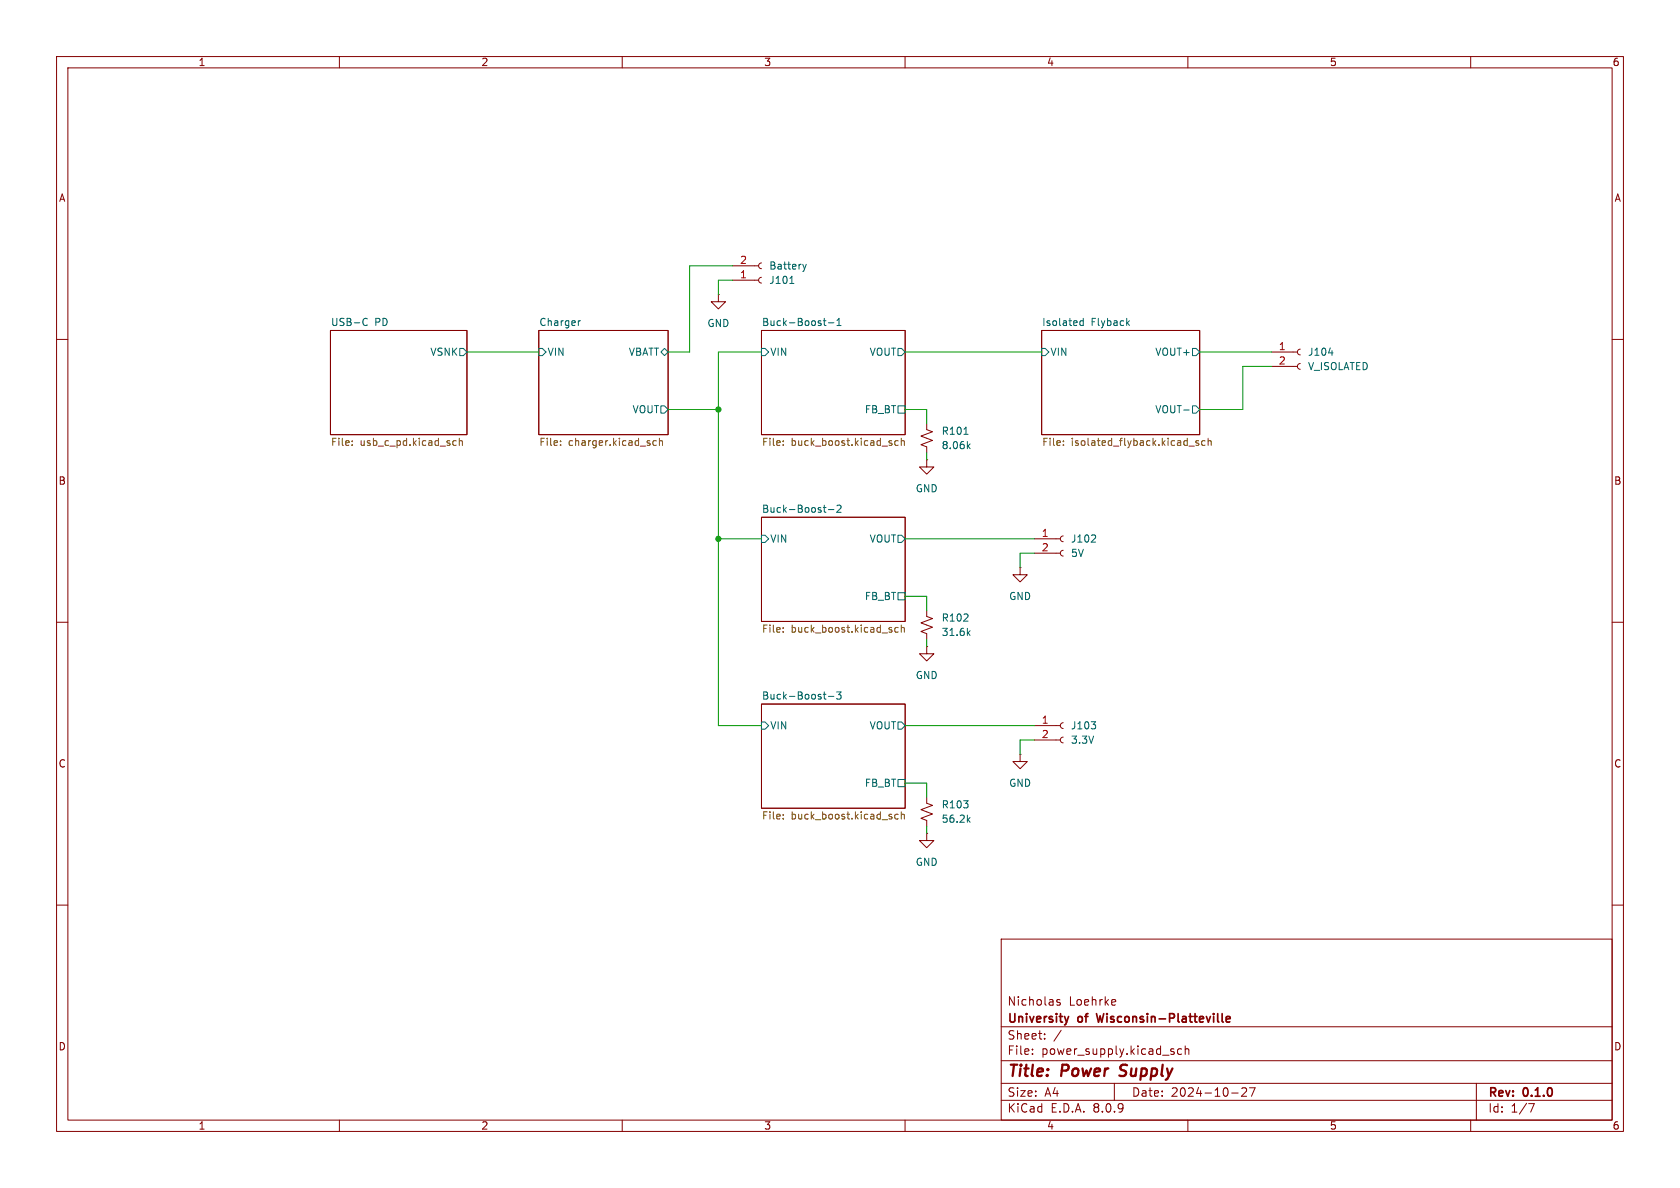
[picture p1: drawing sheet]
<svg xmlns="http://www.w3.org/2000/svg" width="297mm" height="210mm" viewBox="0 0 297 210" stroke-linecap="round" stroke-linejoin="round" font-family="sans-serif">
<g fill="none" stroke="#840000" stroke-width=".18">
<path d="M10 10h277v190h-277zM12 12h273v186h-273zM60 10v2M110 10v2M160 10v2M210 10v2M260 10v2M58.4 58.4h24.1v18.4h-24.1zM95.2 58.4h22.9v18.4h-22.9zM127 52.1v1.2h1.3l-1.3 1.3-1.3-1.3h1.3M127 52.1h.1M129.5 47h4.6"/>
<path d="M129.5 49.5h4.6M134.6 58.4h25.4v18.4h-25.4zM134.6 46.5l-.3 .1-.2 .4 .2 .3 .3 .2M134.6 49l-.3 .2-.2 .3 .2 .4 .3 .1M184.1 58.4h28v18.4h-28zM10 60h2M163.8 74.9v1l1 .4-2 .8 2 .8-2 .7 1 .4v1M224.8 64.8h4.6M224.8 62.2h4.6M229.9 64.3l-.4 .1-.1 .4 .1 .3 .4 .2M229.9 61.7l-.4 .2-.1 .3 .1 .4 .4 .1M285 60h2"/>
<path d="M134.6 91.4h25.4v18.5h-25.4zM163.8 81.3v1.3h1.3l-1.3 1.2-1.2-1.2h1.2M163.8 81.3h.1M182.9 97.8h4.6M182.9 95.3h4.6M188 97.3l-.4 .1-.1 .4 .1 .3 .4 .2M188 94.7l-.4 .2-.1 .4 .1 .3 .4 .2M10 110h2M163.8 108v1l1 .3-2 .8 2 .8-2 .7 1 .4v1M163.8 114.3v1.3h1.3l-1.3 1.2-1.2-1.2h1.2M163.8 114.3h.1M180.3 100.3v1.3h1.3l-1.3 1.3-1.2-1.3h1.2"/>
<path d="M180.3 100.3h.1M285 110h2M134.6 124.5h25.4v18.4h-25.4zM180.3 133.4v1.2h1.3l-1.3 1.3-1.2-1.3h1.2M180.3 133.4h.1M182.9 130.8h4.6M182.9 128.3h4.6M188 130.3l-.4 .2-.1 .3 .1 .4 .4 .1M188 127.8l-.4 .1-.1 .4 .1 .3 .4 .2M163.8 141v1l1 .4-2 .7 2 .8-2 .8 1 .3v1.1M163.8 147.3v1.3h1.3l-1.3 1.3-1.2-1.3h1.2M163.8 147.3h.1"/>
<path d="M10 160h2M177 166h108v32h-108zM187.4 176.8l-.4-.1-.2 .2 .1 .2 .5 .2v.3h-.6M197 176.7l.2 .4-.7 .1M197.2 177.6l-.2 .1M285 160h2M60 198v2M110 198v2M160 198v2M177 194.5h108M177 191.5h108M177 187.5h108"/>
<path d="M177 181.5h108M182.5 186.3v.1M182.5 185.5v.1M184.7 183.6v.1M184.7 182.8v.1M187.6 182.1l-1.3 2M197 191.5v3M207.4 185.9l.2 .2-.2 .3M207.4 185.4l.1 .1M208.9 185.5l-.4-.1-.3 .3v.4l.1 .2h.6M209.5 185.5l.2-.1 .4 .1 .1 .9M209.5 184.9v1.5"/>
<path d="M210 198v2M217.7 193.2h1.2M219.5 192.4l.6-.1 .2 .1 .1 .3-.9 1.1h.9M220.9 192.3h1l-.7 1.5M260 198v2M261 191.5v6.5M270.2 195.1h1l-.6 1.5"/>
</g>
<path d="M197.9 190.1l.3 .1M198.2 188.4l-.1 .2v.4" fill="none" stroke="#840000" stroke-width=".4"/>
<path d="M188.9 179.7l-.3 1M193.8 179.2l.4 1.5M216.1 180.6l.2 .1M216.8 180.2l.7-.2-.1-.2-.4-.1-.2 .2v.7h.6" fill="none" stroke="#840000" stroke-width=".3"/>
<g fill="none" stroke="#006464" stroke-width=".18">
<path d="M64.4 56.3h.3l.2 .1M64.9 57.4l-.2 .1h-.3M102.6 56.7l-.4 .2M139.6 50.1h.8M141.9 46.7l.3 .9M142.2 47.6l-.2 .3M142.5 46.7l-.3 .9M145.5 56.7h.5M145.7 56.3v1.1l.3 .1M146.5 57.1h.9M148 57.5h.7M148 56.6l.3-.3v1.2"/>
<path d="M191.5 56.8l-.4-.1-.2 .2 .1 .6h.5M191.5 56.3v1.2M199.3 57.1l.4 .4M199.7 56.7l-.5 .5M81.3 61.6h.6l.6 .6-.6 .7h-.6zM95.2 61.6h.7l.6 .6-.6 .7h-.7zM116.8 71.8h.7l.6 .6-.6 .6h-.7zM116.8 62.2l.7-.6 .6 .6-.6 .7zM134.6 61.6h.7l.6 .6-.6 .7h-.7zM158.7 61.6h.7l.6 .6-.6 .7h-.7zM158.7 71.8h1.3v1.2h-1.3zM170.4 76.8h.7"/>
<path d="M171.1 78.8l.4 .5M171.5 78.5l-.5 .5M184.1 61.6h.7l.6 .6-.6 .7h-.7zM209.3 72.5h.9M210.8 61.6h.7l.6 .6-.6 .7h-.7zM210.8 71.8h.7l.6 .6-.6 .6h-.7zM234.9 62.4h.8M134.6 94.6h.7l.6 .7-.6 .6h-.7zM145.5 89.7h.5M145.7 90.4l.3 .2M146.5 90.1h.9M148 89.4l.4-.1 .3 .4-.8 .9h.8"/>
<path d="M158.7 94.6h.7l.6 .7-.6 .6h-.7zM193.6 94.6l.1 .2-.1 .3-.7 .7h.8M158.7 104.8h1.3v1.2h-1.3zM171.1 111.9l.4 .4M171.5 111.5l-.5 .5M134.6 127.6h.7l.6 .7-.6 .6h-.7zM145.5 122.7h.5M145.8 123.5l.2 .1M146.5 123.1h.9M147.9 122.3h.8l-.4 .5 .3 .1v.6l-.2 .1-.5-.1M158.7 127.6h.7l.6 .7-.6 .6h-.7zM158.7 137.8h1.3v1.3h-1.3z"/>
<path d="M192.9 127.6h.8l-.4 .5M193.6 128.1l.1 .2-.1 .5M171.1 144.9l.4 .5M171.5 144.5l-.5 .5"/>
</g>
<g fill="none" stroke="#725600" stroke-width=".18">
<path d="M62.3 78.6v.1M62.3 78v.1M80.2 78.7h.5M80.2 78h.5M81.2 78l.2-.1 .3 .1v.7M81.2 77.5v1.2M99.1 78.6v.1M99.1 78v.1M116 78l-.3-.1-.3 .2 .1 .6h.5M116.6 78l.2-.1 .3 .1v.7M116.6 77.5v1.2M138.5 78v.1"/>
<path d="M138.5 78.6v.1M158.8 78l-.4-.1-.2 .2 .1 .6h.5M159.3 77.5v1.2M159.3 78l.2-.1 .3 .1 .1 .7M188 78.6v.1M188 78v.1M210.2 78.9h1M211.9 78l-.3-.1-.2 .2 .1 .2 .4 .1v.3h-.5M213 78l-.3-.1-.3 .2 .2 .6h.4M213.6 78l.2-.1 .3 .1v.7M213.6 77.5v1.2M138.5 111.6v.2"/>
<path d="M138.5 111v.1M158.8 111l-.4-.1-.2 .3 .1 .5h.5M159.3 111l.2-.1 .3 .1 .1 .8M159.3 110.5v1.3M138.5 144v.1M138.5 144.7v.1M158.8 144l-.4-.1-.2 .3 .1 .5h.5M159.3 143.5v1.3M159.3 144.1l.2-.2 .3 .1 .1 .8"/>
</g>
<g fill="none" stroke="#009600" stroke-width=".18">
<path d="M129.5 47h-7.6v15.2h-3.8M129.5 49.5h-2.5v2.6M82.5 62.2h12.7M118.1 72.4h8.9M134.6 62.2h-7.6v66.1h7.6M160 62.2h24.1M160 72.4h3.8v2.5M212.1 62.2h12.7M224.8 64.8h-5.1v7.6h-7.6M127 95.3h7.6M160 95.3h22.9M163.8 80v1.3"/>
<path d="M182.9 97.8h-2.6v2.5M160 105.4h3.8v2.6M163.8 113v1.3M160 138.4h3.8v2.6M160 128.3h22.9M182.9 130.8h-2.6v2.6M163.8 146.1v1.2"/>
</g>
<g fill="#009600" stroke="#009600" stroke-width=".18">
<circle cx="127" cy="72.4" r=".46"/>
<circle cx="127" cy="95.3" r=".46"/>
</g>
<g font-size="2.8" fill="#840000">
<text x="178" y="190.9">Title:</text>
<text x="187.7" y="190.9">Power</text>
<text x="198.8" y="190.9">Supply</text>
</g>
<g font-size="2.1" fill="#840000">
<text x="178" y="178">Nicholas</text>
<text x="188.9" y="178">Loehrke</text>
<text x="178" y="184">Sheet:</text>
<text x="178" y="181.2">University</text>
<text x="190.7" y="181.2">of</text>
<text x="194.6" y="181.2">Wisconsin-Platteville</text>
<text x="178" y="186.7">File:</text>
<text x="184.1" y="186.7">power_supply.kicad_sch</text>
<text x="178" y="196.9">KiCad</text>
<text x="178" y="194.1">Size:</text>
<text x="184.7" y="194.1">A4</text>
<text x="185.7" y="196.9">E.D.A.</text>
<text x="193.3" y="196.9">8.0.9</text>
<text x="200" y="194.1">Date:</text>
<text x="207" y="194.1">2024-10-27</text>
<text x="263" y="194.3">Rev:</text>
<text x="263" y="196.9">Id:</text>
<text x="267.1" y="196.9">1/7</text>
<text x="269.4" y="194.3">0.1.0</text>
</g>
<g font-size="1.8" fill="#840000">
<text x="35" y="11.9">1</text>
<text x="85" y="11.9">2</text>
<text x="135" y="11.9">3</text>
<text x="185" y="11.9">4</text>
<text x="235" y="11.9">5</text>
<text x="285" y="11.9">6</text>
<text x="10.3" y="35.9">A</text>
<text x="285.3" y="35.9">A</text>
<text x="10.3" y="85.9">B</text>
<text x="285.3" y="85.9">B</text>
<text x="10.3" y="135.9">C</text>
<text x="285.3" y="135.9">C</text>
<text x="10.3" y="185.9">D</text>
<text x="285.3" y="185.9">D</text>
<text x="35" y="199.9">1</text>
<text x="85" y="199.9">2</text>
<text x="135" y="199.9">3</text>
<text x="185" y="199.9">4</text>
<text x="235" y="199.9">5</text>
<text x="285" y="199.9">6</text>
</g>
<g font-size="1.8" fill="#a90000">
<text x="130.7" y="46.7">2</text>
<text x="130.7" y="49.3">1</text>
<text x="226" y="62">1</text>
<text x="226" y="64.5">2</text>
<text x="184.1" y="95">1</text>
<text x="184.1" y="97.5">2</text>
<text x="184.1" y="128">1</text>
<text x="184.1" y="130.6">2</text>
</g>
<g font-size="1.8" fill="#006464">
<text x="135.9" y="47.9">Battery</text>
<text x="135.9" y="50.4">J101</text>
<text x="58.4" y="57.7">USB-C</text>
<text x="66.2" y="57.7">PD</text>
<text x="95.2" y="57.7">Charger</text>
<text x="125" y="58">GND</text>
<text x="134.6" y="57.7">Buck-Boost-1</text>
<text x="184.1" y="57.7">Isolated</text>
<text x="192.9" y="57.7">Flyback</text>
<text x="76" y="63.1">VSNK</text>
<text x="96.7" y="63.1">VIN</text>
<text x="111.1" y="63.1">VBATT</text>
<text x="136.1" y="63.1">VIN</text>
<text x="153.6" y="63.1">VOUT</text>
<text x="185.6" y="63.1">VIN</text>
<text x="204.1" y="63.1">VOUT+</text>
<text x="231.1" y="63.1">J104</text>
<text x="231.1" y="65.6">V_ISOLATED</text>
<text x="111.7" y="73.3">VOUT</text>
<text x="152.8" y="73.3">FB_BT</text>
<text x="166.4" y="77.1">R101</text>
<text x="204.1" y="73.3">VOUT-</text>
<text x="166.4" y="79.6">8.06k</text>
<text x="161.8" y="87.2">GND</text>
<text x="134.6" y="90.7">Buck-Boost-2</text>
<text x="136.1" y="96.1">VIN</text>
<text x="153.6" y="96.1">VOUT</text>
<text x="189.2" y="96.1">J102</text>
<text x="189.2" y="98.7">5V</text>
<text x="152.8" y="106.3">FB_BT</text>
<text x="178.3" y="106.3">GND</text>
<text x="166.4" y="110.1">R102</text>
<text x="166.4" y="112.6">31.6k</text>
<text x="134.6" y="123.7">Buck-Boost-3</text>
<text x="161.8" y="120.2">GND</text>
<text x="136.1" y="129.1">VIN</text>
<text x="153.6" y="129.1">VOUT</text>
<text x="189.2" y="129.1">J103</text>
<text x="189.2" y="131.7">3.3V</text>
<text x="152.8" y="139.3">FB_BT</text>
<text x="166.4" y="143.1">R103</text>
<text x="178.3" y="139.3">GND</text>
<text x="166.4" y="145.6">56.2k</text>
<text x="161.8" y="153.3">GND</text>
</g>
<g font-size="1.8" fill="#725600">
<text x="58.4" y="79.1">File:</text>
<text x="63.6" y="79.1">usb_c_pd.kicad_sch</text>
<text x="95.2" y="79.1">File:</text>
<text x="100.5" y="79.1">charger.kicad_sch</text>
<text x="134.6" y="79.1">File:</text>
<text x="139.8" y="79.1">buck_boost.kicad_sch</text>
<text x="184.1" y="79.1">File:</text>
<text x="189.4" y="79.1">isolated_flyback.kicad_sch</text>
<text x="134.6" y="112.2">File:</text>
<text x="139.8" y="112.2">buck_boost.kicad_sch</text>
<text x="134.6" y="145.2">File:</text>
<text x="139.8" y="145.2">buck_boost.kicad_sch</text>
</g>
</svg>
